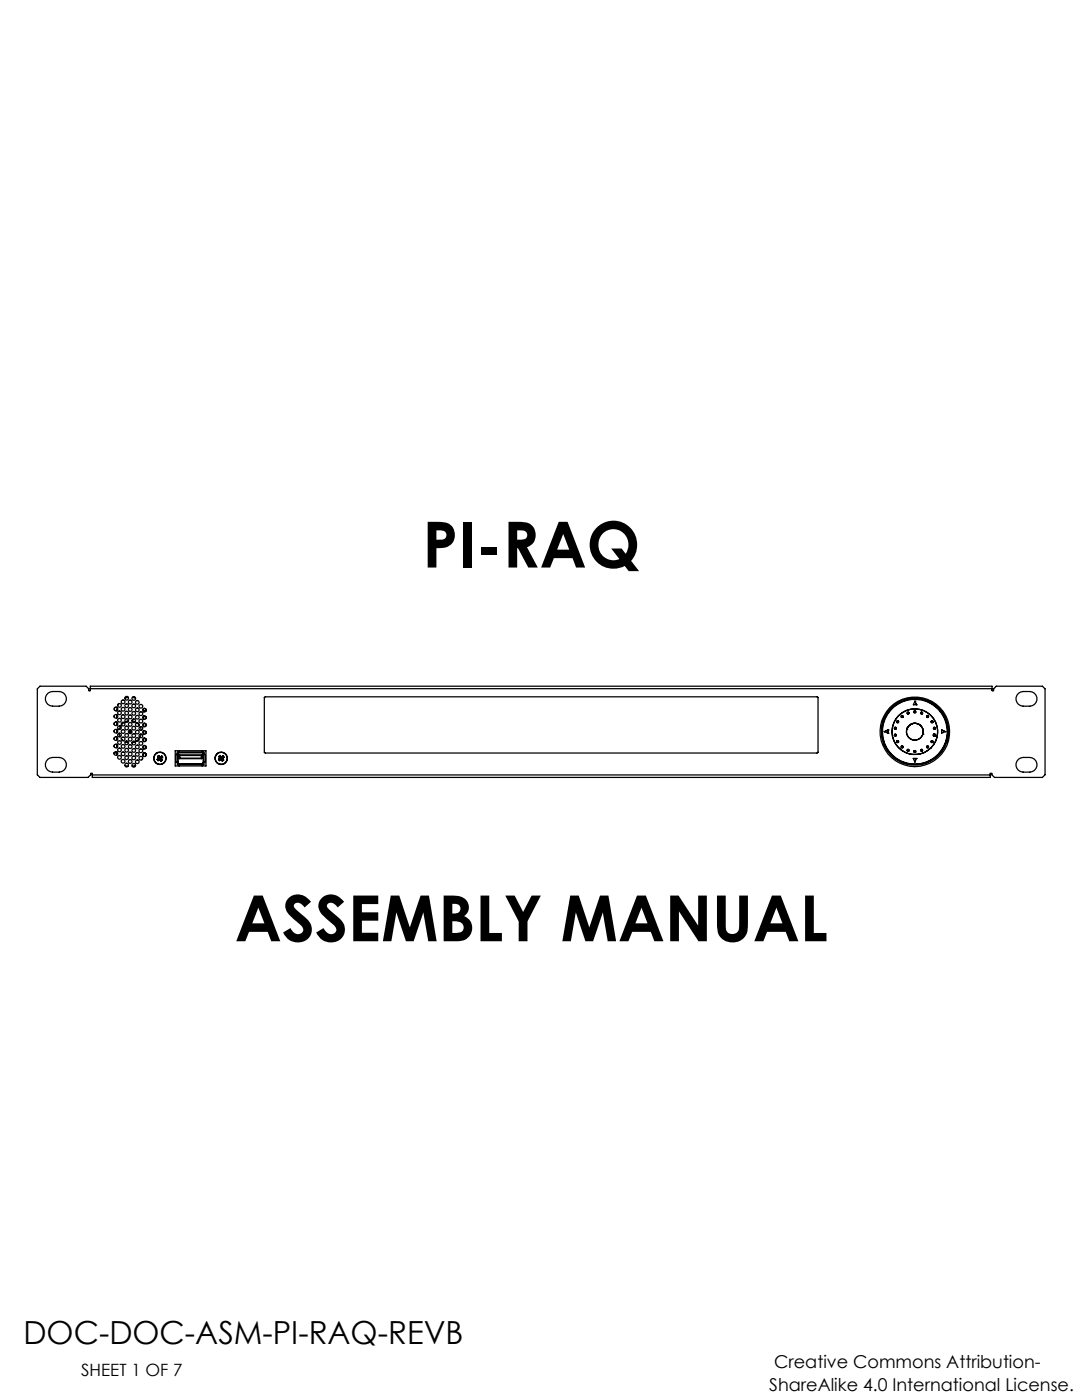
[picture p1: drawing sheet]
<svg xmlns="http://www.w3.org/2000/svg" width="216mm" height="279mm" viewBox="0 0 216 279" stroke-linecap="round" stroke-linejoin="round" font-family="sans-serif">
<g fill="none" stroke="#000" stroke-width=".25">
<path d="M9.6 138.4a2.74 2.74 0 0 1 3.5 .3 1.46 1.46 0 0 1-1.3 2.2h-1.3a1.47 1.47 0 0 1-1.4-.9 1.47 1.47 0 0 1 .5-1.6zM18 137.4v.4l-.2 .1-.1-.4-.5-.6h-9.2l-.6 .6v17.1l.6 .6h9.6l.5-.6v-.3h.3v.4M18 137.4v-.5h179.9v.5M18 137.4h179.9M25.6 139.1l-.7 .2M26.4 139.2l.7 .1M52.8 139.1h110.3l.1 .1v10.9l-.1 .2h-110.2l-.2-.2zM182.6 139.9h.1M182.6 139.9l.2 .8M182.6 139.9l-.4 .8h.6M197.9 137.4v.4l.3 .1 .1-.4 .5-.6h9.2l.5 .6v17.1l-.5 .6h-9.6l-.5-.6v-.3h-.3v.4M203.2 138.4a2.74 2.74 0 0 1 3.5 .3 1.46 1.46 0 0 1-1.2 2.2h-1.3a1.47 1.47 0 0 1-1.4-.9 1.47 1.47 0 0 1 .4-1.6z"/>
<path d="M9.6 151.5a2.74 2.74 0 0 1 3.5 .4 1.46 1.46 0 0 1-1.3 2.2h-1.3a1.47 1.47 0 0 1-1.4-1 1.47 1.47 0 0 1 .5-1.6zM18.4 154.7v.5h179.2v-.5M18.4 154.7h179.2M22.8 150.3h.5M22.8 142.8v.3M22.8 144.3v.3M22.8 145.8v.3M22.8 147.2v.4M22.8 148.7v.3M22.8 150.2v.1M22.8 150.3v.3M22.9 141.2l-.1 .5"/>
<path d="M23 141.8h.3M23.3 141.8h.1M23.3 150.3v.4M23.3 142.6v.7M23.3 144.1v.7M23.3 145.6v.7M23.3 147.1v.6M23.3 148.6v.6M23.3 150v.3M23.4 141.2l-.1 .6M23.6 140.4l-.1 .4M23.8 146.3l.2 .7"/>
<path d="M24.1 144.9l-.3 .7M24.2 147.4l.4 .4M24.7 144.2l-.5 .5M24.9 152.8l.6 .1M25 148l.6 .2M25.6 143.8l-.6 .2M26.3 143.8l.7 .3M27 148.1l-.7 .1M27.1 152.8l-.7 .1M27.3 144.3l.5 .4M27.7 147.4l-.5 .5M28 145.1l.2 .7"/>
<path d="M28.2 146.5l-.3 .7M28.5 151.3l-.2 .3M28.6 141.4l.1 .4M28.7 141.8h.4M28.7 150.3h.1M28.7 150.3h.3M28.7 141.8v.3M28.7 142.9v.6M28.7 144.4v.6M28.7 145.8v.7M28.7 147.3v.7M28.7 148.8v.7"/>
<path d="M28.7 150.3l-.1 .6M29.1 141.5v.4M29.1 143v.4M29.1 144.5v.4M29.1 146v.3M29.1 147.5v.3M29.1 148.9v.4M29.1 150.4v.4M31.4 151.6l.1 .2M31.4 151l.2 .2M31.4 151l.2 .1M31.6 151.4l-.2 .2"/>
<path d="M31.6 151.5l.1 .1M31.6 151.4h.1M31.6 151.5l-.2 .1M31.6 151.2v.1M31.6 151.3v.1M31.6 151.3h.1M31.6 151.1l.1 .1M31.6 151.4v.1M31.7 150.8l.2 .2M31.7 150.8l-.3 .2M31.7 151.6l-.2 .2M31.7 151.2h-.1"/>
<path d="M31.7 151.2v.1M31.7 150.8l.1 .2M31.7 151.3l-.1 .1M31.7 151.6l.1 .1M31.7 151.6h.1M31.8 151.7l-.3 .1M31.8 151l-.2 .1M31.8 151v.1M31.8 151.1h.1M31.9 151.6l-.1 .1M31.9 151.6l.1 .1M31.9 151l.1 .1"/>
<path d="M31.9 151l-.1 .1M31.9 151.6h-.2M31.9 151.6h.1M32 151.7l.1 .2M32 151.1h-.1M32 151.6v.1M32 151.6l.1 .1M32.1 151l-.1 .1M32.1 151v.1M32.1 151.7v.2M32.1 151.1h-.2M32.1 151.4l.1 .2"/>
<path d="M32.1 151.4h.1M32.2 151.1l.1 .1M32.2 151.1h-.1M32.2 151.4v.1M32.2 151.6l.2 .1M32.2 151.6l-.1 .1M32.2 151.2l-.1 .2M32.2 151.2v.1M32.2 151.5l.2 .2M32.2 151.3v.1M32.2 151.5h.1M32.3 150.9l.2 .2"/>
<path d="M32.3 150.9l-.2 .1M32.3 150.9l-.1 .2M32.3 151.2h-.1M32.4 151.7l-.3 .2M32.5 151.1l-.3 .2M32.5 151.1l-.2 .1M35 149.8h6.1v3.1h-6.1zM35.4 150.1h5.3v2.4l-5.3 .1zM35.6 150.5h-.4l-.1 .2v1.3l.1 .2h.4M35.6 150.2h4.9v2.2h-4.9zM35.7 152.4l.1 .5M35.8 149.8l-.1 .4"/>
<path d="M35.8 151.4h4.5M35.8 150.7v.7M35.8 150.7l.1 .1M35.8 150.7h4.5M35.9 151.3h4.3M35.9 150.8v.5M35.9 151.3l-.1 .1M35.9 150.8h4.3M40.2 150.8v.5M40.2 151.3l.1 .1M40.3 150.7l-.1 .1M40.3 150.7v.7"/>
<path d="M40.3 149.8l.1 .4M40.4 152.4l-.1 .5M40.5 150.5h.4l.1 .2v1.3l-.1 .2h-.4M43.6 151.6l.2 .2M43.7 151l.1 .2M43.7 151l.2 .1M43.8 151.4l-.2 .2M43.8 151.5l.1 .1M43.8 151.4h.1M43.8 151.5l-.2 .1M43.8 151.2l.1 .1M43.9 151.3l-.1 .1"/>
<path d="M43.9 151.3h.1M43.9 151.1v.1M43.9 151.4l-.1 .1M43.9 151.6l-.1 .2M43.9 151.2h-.1M43.9 151.2v.1M43.9 150.8l.2 .2M43.9 150.8l-.2 .2M43.9 151.3v.1M43.9 150.8l.1 .2M44 151.6v.1M44 151.6h-.1"/>
<path d="M44 151.7l-.2 .1M44 151l-.1 .1M44 151v.1M44 151.1h.2M44.1 151l.1 .1M44.1 151l-.1 .1M44.1 151.6l-.1 .1M44.1 151.6l.1 .1M44.1 151.6h-.1M44.1 151.6h.1M44.2 151.1h.1M44.2 151.7l.2 .2"/>
<path d="M44.2 151.6v.1M44.2 151.6l.1 .1M44.3 151l-.1 .1M44.3 151v.1M44.3 151.1h-.1M44.3 151.7l.1 .2M44.3 151.4h.1M44.3 151.4l.1 .1M44.4 151l.1 .2M44.4 151l-.1 .1M44.4 151.5v.1M44.4 151.4v.1"/>
<path d="M44.4 151.2l.1 .1M44.4 151.2l-.1 .2M44.4 151.5l.2 .2M44.4 151.6l.2 .1M44.4 151.6l-.1 .1M44.4 151.5h.1M44.5 151.3l-.1 .1M44.5 150.8l.2 .3M44.5 150.8l-.2 .2M44.5 150.8l-.1 .2M44.5 151.2h-.1M44.6 151.7l-.2 .2"/>
<path d="M44.7 151.1l-.2 .2M44.7 151.1l-.2 .1M176.2 143.9h.1M176.5 146l.7 .3M176.5 146h.1M177.2 145.7l-.7 .3M177.2 145.7v.6M177.2 145.7h.1M177.2 146.3h.1M177.8 141.3a6.7 6.7 0 0 1 8.3-1 6.7 6.7 0 0 1 2.8 7.8M177.8 141.3a6.1 6.1 0 0 0-1.6 2.6M180.9 145.5h.1"/>
<path d="M181.4 144.8l-.5 .7M181.4 144.8a1.68 1.68 0 0 1 2-.2 1.68 1.68 0 0 1 .8 1.9M182.2 151.4h.1M182.2 151.4h.6M182.2 151.4l.4 .7 .2-.7M182.8 140.7h.1M182.8 151.4h.1M184.1 146.5h.1M187.9 145.7h.1M187.9 145.7l.7 .3M187.9 145.7v.6l.7-.3M188.6 146h.1"/>
<path d="M188.9 148.1h.1M203.2 151.5a2.74 2.74 0 0 1 3.5 .4 1.46 1.46 0 0 1-1.2 2.2h-1.3a1.47 1.47 0 0 1-1.4-1 1.47 1.47 0 0 1 .4-1.6z"/>
<circle cx="25.3" cy="139.4" r=".36"/>
<circle cx="26.7" cy="139.4" r=".37"/>
<circle cx="23.1" cy="143" r=".38"/>
<circle cx="23.1" cy="145.9" r=".38"/>
<circle cx="23.1" cy="147.4" r=".38"/>
<circle cx="23.1" cy="148.9" r=".38"/>
<circle cx="23.1" cy="150.4" r=".38"/>
<circle cx="23.1" cy="144.5" r=".38"/>
<circle cx="23.1" cy="141.5" r=".38"/>
<circle cx="23.9" cy="142.3" r=".37"/>
<circle cx="23.9" cy="146.7" r=".37"/>
<circle cx="23.9" cy="145.2" r=".37"/>
<circle cx="23.9" cy="148.2" r=".37"/>
<circle cx="23.9" cy="151.1" r=".37"/>
<circle cx="23.9" cy="149.7" r=".37"/>
<circle cx="23.9" cy="140.8" r=".37"/>
<circle cx="23.9" cy="143.7" r=".37"/>
<circle cx="24.6" cy="141.5" r=".37"/>
<circle cx="24.6" cy="146" r=".37"/>
<circle cx="24.6" cy="144.5" r=".37"/>
<circle cx="24.6" cy="147.5" r=".37"/>
<circle cx="24.6" cy="149" r=".37"/>
<circle cx="24.6" cy="151.9" r=".37"/>
<circle cx="24.6" cy="150.4" r=".37"/>
<circle cx="24.6" cy="143" r=".37"/>
<circle cx="24.6" cy="140.1" r=".37"/>
<circle cx="25.3" cy="140.8" r=".36"/>
<circle cx="25.3" cy="145.3" r=".36"/>
<circle cx="25.3" cy="149.7" r=".36"/>
<circle cx="25.3" cy="151.2" r=".36"/>
<circle cx="25.3" cy="152.7" r=".36"/>
<circle cx="25.3" cy="148.2" r=".36"/>
<circle cx="25.3" cy="143.8" r=".36"/>
<circle cx="25.3" cy="146.8" r=".36"/>
<circle cx="25.3" cy="142.3" r=".36"/>
<circle cx="26" cy="140.1" r=".37"/>
<circle cx="26" cy="144.6" r=".37"/>
<circle cx="26" cy="150.5" r=".37"/>
<circle cx="26" cy="149" r=".37"/>
<circle cx="26" cy="147.5" r=".37"/>
<circle cx="26" cy="152" r=".37"/>
<circle cx="26" cy="143.1" r=".37"/>
<circle cx="26" cy="141.6" r=".37"/>
<circle cx="26" cy="146" r=".37"/>
<circle cx="26" cy="146" r=".13"/>
<circle cx="26.7" cy="143.8" r=".37"/>
<circle cx="26.7" cy="152.7" r=".37"/>
<circle cx="26.7" cy="148.3" r=".37"/>
<circle cx="26.7" cy="146.8" r=".37"/>
<circle cx="26.7" cy="151.3" r=".37"/>
<circle cx="26.7" cy="149.8" r=".37"/>
<circle cx="26.7" cy="145.3" r=".37"/>
<circle cx="26.7" cy="142.4" r=".37"/>
<circle cx="26.7" cy="140.9" r=".37"/>
<circle cx="27.4" cy="143.1" r=".37"/>
<circle cx="27.4" cy="147.6" r=".37"/>
<circle cx="27.4" cy="152" r=".37"/>
<circle cx="27.4" cy="146.1" r=".37"/>
<circle cx="27.4" cy="150.5" r=".37"/>
<circle cx="27.4" cy="149.1" r=".37"/>
<circle cx="27.4" cy="144.6" r=".37"/>
<circle cx="27.4" cy="140.2" r=".37"/>
<circle cx="27.4" cy="141.7" r=".37"/>
<circle cx="28.1" cy="142.4" r=".38"/>
<circle cx="28.1" cy="145.4" r=".38"/>
<circle cx="28.1" cy="146.9" r=".38"/>
<circle cx="28.1" cy="148.4" r=".38"/>
<circle cx="28.1" cy="151.3" r=".38"/>
<circle cx="28.1" cy="149.8" r=".38"/>
<circle cx="28.1" cy="141" r=".38"/>
<circle cx="28.1" cy="143.9" r=".38"/>
<circle cx="28.8" cy="141.7" r=".37"/>
<circle cx="28.8" cy="144.7" r=".37"/>
<circle cx="28.8" cy="146.2" r=".37"/>
<circle cx="28.8" cy="147.7" r=".37"/>
<circle cx="28.8" cy="149.1" r=".37"/>
<circle cx="28.8" cy="150.6" r=".37"/>
<circle cx="28.8" cy="143.2" r=".37"/>
<circle cx="31.9" cy="151.3" r="1.19"/>
<circle cx="31.9" cy="151.3" r="1.26"/>
<circle cx="44.1" cy="151.3" r="1.19"/>
<circle cx="44.1" cy="151.3" r="1.25"/>
<circle cx="178.6" cy="146.7" r=".17"/>
<circle cx="178.6" cy="145.3" r=".17"/>
<circle cx="178.7" cy="146.7" r=".2"/>
<circle cx="178.7" cy="145.3" r=".2"/>
<circle cx="179.1" cy="148" r=".17"/>
<circle cx="179.1" cy="144" r=".21"/>
<circle cx="179.1" cy="148" r=".21"/>
<circle cx="179.1" cy="144.1" r=".17"/>
<circle cx="180" cy="149.1" r=".21"/>
<circle cx="180" cy="143" r=".17"/>
<circle cx="180" cy="149.1" r=".17"/>
<circle cx="180" cy="143" r=".22"/>
<circle cx="181.2" cy="149.7" r=".2"/>
<circle cx="181.2" cy="142.3" r=".2"/>
<circle cx="181.2" cy="142.3" r=".17"/>
<circle cx="181.2" cy="149.7" r=".17"/>
<circle cx="182.5" cy="146" r="4.6"/>
<circle cx="182.5" cy="146" r="1.67"/>
<circle cx="182.5" cy="146" r="6.5"/>
<circle cx="182.5" cy="146" r="1.7"/>
<circle cx="182.5" cy="150" r=".17"/>
<circle cx="182.5" cy="142" r=".17"/>
<circle cx="182.5" cy="142.1" r=".21"/>
<circle cx="182.5" cy="150" r=".21"/>
<circle cx="182.6" cy="146" r="6.7"/>
<circle cx="182.6" cy="146" r="6.6"/>
<circle cx="182.6" cy="146" r="4.6"/>
<circle cx="182.6" cy="146.1" r="6.9"/>
<circle cx="183.9" cy="142.3" r=".17"/>
<circle cx="183.9" cy="149.7" r=".17"/>
<circle cx="183.9" cy="149.8" r=".21"/>
<circle cx="183.9" cy="142.3" r=".21"/>
<circle cx="185.1" cy="149.1" r=".22"/>
<circle cx="185.1" cy="143" r=".17"/>
<circle cx="185.1" cy="149.1" r=".17"/>
<circle cx="185.1" cy="143" r=".22"/>
<circle cx="186" cy="148" r=".17"/>
<circle cx="186" cy="144" r=".21"/>
<circle cx="186" cy="148" r=".21"/>
<circle cx="186" cy="144.1" r=".17"/>
<circle cx="186.4" cy="145.3" r=".17"/>
<circle cx="186.4" cy="146.7" r=".21"/>
<circle cx="186.4" cy="146.7" r=".25"/>
<circle cx="186.5" cy="145.3" r=".2"/>
</g>
<g font-size="12.7">
<text x="84.3" y="113.3">PI-RAQ</text>
<text x="46.8" y="187.9">ASSEMBLY MANUAL</text>
</g>
<text font-size="6.3" x="4.7" y="268.2">DOC-DOC-ASM-PI-RAQ-REVB</text>
<g font-size="3.5">
<text x="154.5" y="273">Creative Commons Attribution-</text>
<text x="153.5" y="277.5">ShareAlike 4.0 International License.</text>
</g>
<text font-size="3.4" x="16.2" y="274.7">SHEET 1 OF 7</text>
</svg>
